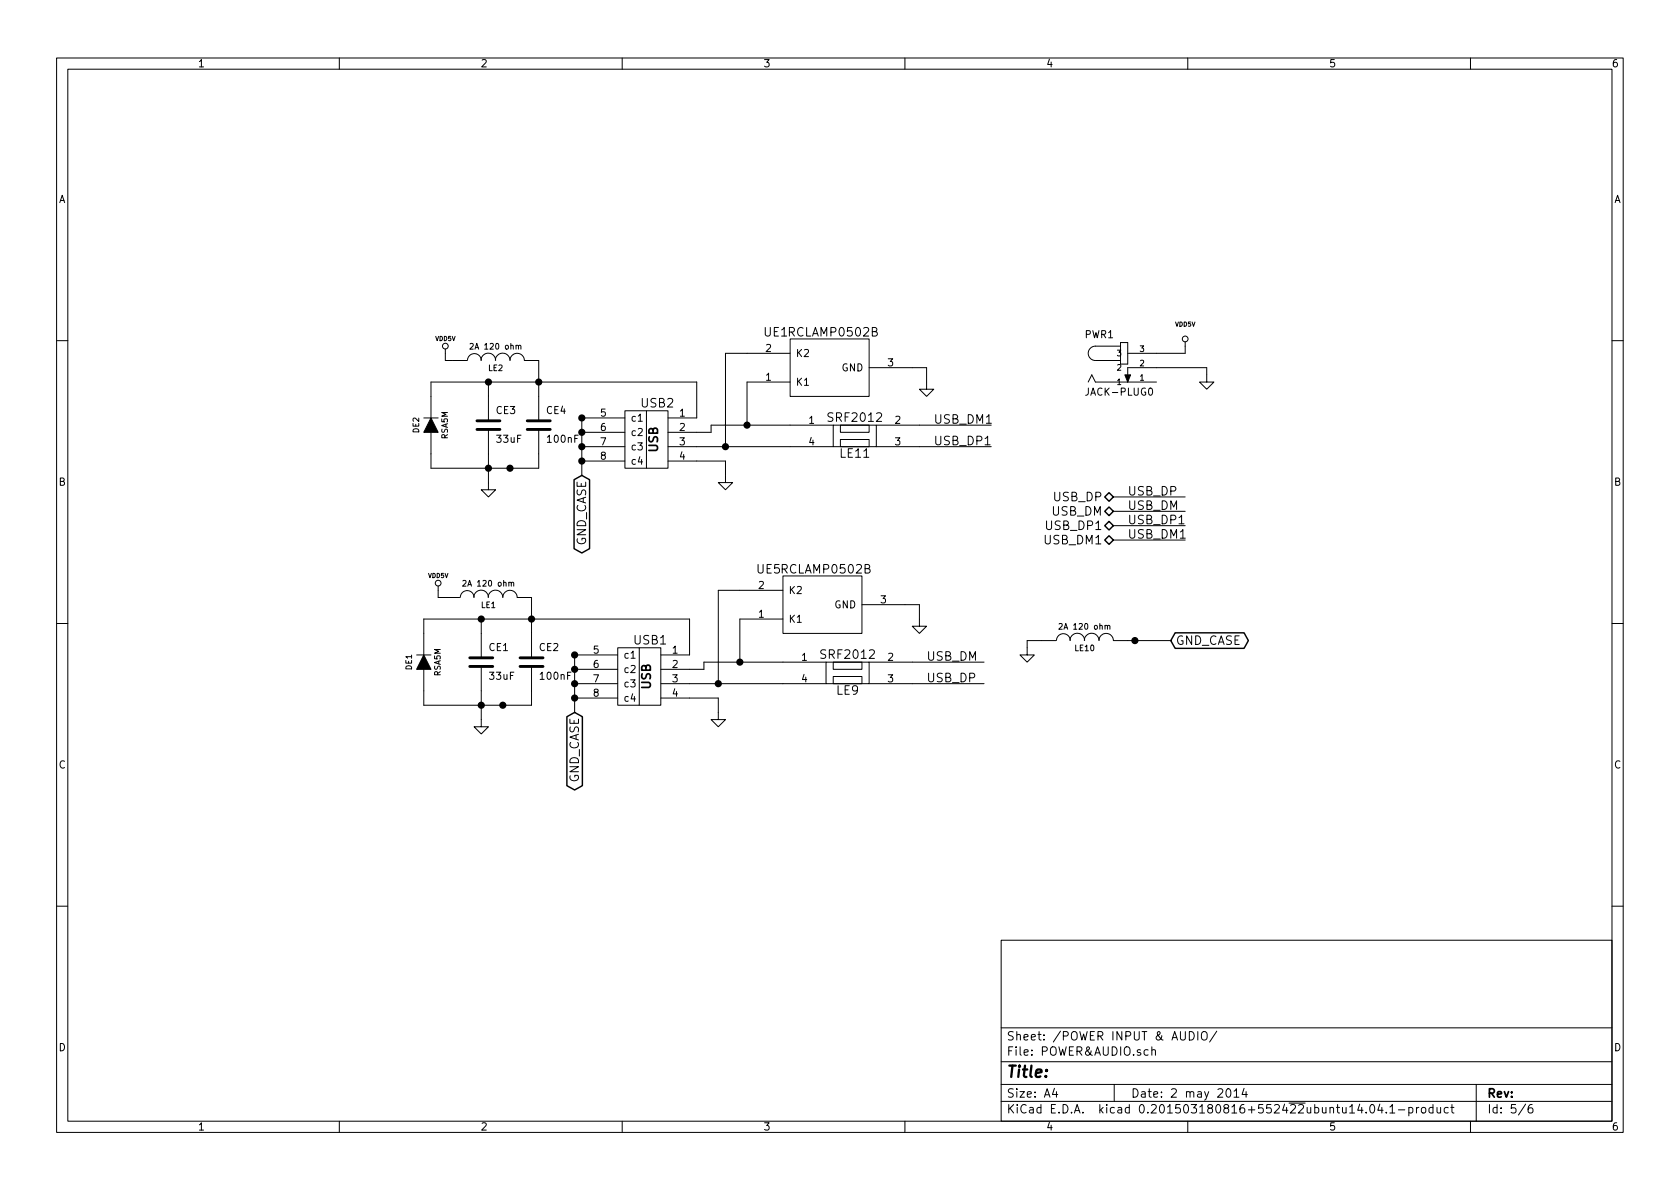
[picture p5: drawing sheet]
<svg xmlns="http://www.w3.org/2000/svg" width="297mm" height="210mm" viewBox="0 0 297 210" stroke-linecap="round" stroke-linejoin="round" font-family="sans-serif">
<g fill="none" stroke="#000" stroke-width=".18">
<path d="M10 10.3h277v189.9h-277zM12 12.2h273v186.1h-273zM60 10.3v1.9M110 10.3v1.9M160 10.3v1.9M210 10.3v1.9M260 10.3v1.9M139.7 59.9h14v10.2h-14zM10 60.2h2M74.9 73.9h2.6M76.2 73.9v-6.3h47v6.3h-5.1M78.7 61.7v2h3.8"/>
<path d="M82.7 63.7a1.22 1.22 0 0 1 1.2-1.2 1.22 1.22 0 0 1 1.2 1.2M83.1 60.8l.4-.1 .2 .3-.6 .7h.6M85 63.7a1.3 1.3 0 0 1 1.3-1.2 1.3 1.3 0 0 1 1.3 1.2M86.4 75.9v10.7h1.2l-1.2 1.3-1.3-1.3h1.3M86.4 67.6v6.8M87.6 63.7a1.3 1.3 0 0 1 1.3-1.2 1.3 1.3 0 0 1 1.3 1.2 1.27 1.27 0 0 1 1.2-1.2 1.27 1.27 0 0 1 1.3 1.2h2.5v10.7M91.7 61.2l.1-.1h.2l.1 .6M95.2 75.9v6.9h-19v-6.4M102.9 76.4h7.6M102.9 79h7.6M110.5 72.6h3.8v10.2h-3.8zM110.5 73.9h-7.6v10.2"/>
<path d="M114.3 72.6h3.8v10.2h-3.8M118.1 79h29.2M139.7 67.6h-7.6v7.6M139.7 62.5h-11.4v16.5M147.3 75.2h7.6v3.8h-7.6zM147.3 75.2h-21.6v1.2h-7.6M148.6 77.7h5.1v1.3h-5.1zM148.6 75.2h5.1v1.2h-5.1zM153.7 65h10.1v3.8h1.3l-1.3 1.3-1.2-1.3h1.2M154.9 75.2h20.4M154.9 79h20.4M192.4 67.6l.6-1.3 .7 1.3h10.8"/>
<path d="M198.1 61.2h-4.4a1.27 1.27 0 0 0-1.3 1.3 1.27 1.27 0 0 0 1.3 1.2h4.4M198.1 60.6h1.3v3.8h-1.3zM199.4 67.6v-2.6h14v2.6h1.2l-1.2 1.2-1.3-1.2h1.3M203.2 68.7l.2-.1a.67 .67 0 0 1 .4 .7 .67 .67 0 0 1-.4 .6l-.2-.1-.1-.4zM209.5 60.4v2.1h-10.1M285 60.2h2M102.9 81.5h7.6M118.1 81.5h10.2v3.8h1.2l-1.2 1.3-1.3-1.3h1.3M196.8 90.4h12.7M196.8 87.9h12.7M196.8 95.5h12.7M196.8 93h12.7"/>
<path d="M10 110.3h2M73.7 115.8h2.5M74.9 115.8v-6.3h47v6.3h-5.1M77.5 103.6v2.1h3.8M81.4 105.6a1.22 1.22 0 0 1 1.2-1.2 1.22 1.22 0 0 1 1.2 1.2M81.8 102.7l.4-.1 .2 .3-.6 .8h.6M83.8 105.6a1.3 1.3 0 0 1 1.3-1.2 1.3 1.3 0 0 1 1.3 1.2M85.1 117.9v10.6h1.3l-1.3 1.3-1.3-1.3h1.3M85.1 109.5v6.8M86.3 105.6a1.3 1.3 0 0 1 1.3-1.2 1.3 1.3 0 0 1 1.3 1.2 1.27 1.27 0 0 1 1.3-1.2 1.27 1.27 0 0 1 1.2 1.2l2.6 .1v10.6M90.4 103.1l.1-.1h.3v.7M94 117.9v6.8h-19.1v-6.3"/>
<path d="M101.6 118.4h7.6M109.2 114.5h3.8v10.2h-3.8zM109.2 115.8h-7.6v10.2M113 114.5h3.8v10.2h-3.8M138.4 101.8h14v10.2h-14zM138.4 104.4h-11.4v16.5M138.4 109.5h-7.6v7.6M146 117.1h7.7v3.8h-7.7zM146 117.1h-21.5v1.3h-7.7M147.3 119.6h5.1v1.3h-5.1zM147.3 117.1h5.1v1.3h-5.1zM152.4 106.9h10.2v3.8h1.2l-1.2 1.3-1.3-1.3h1.3"/>
<path d="M153.7 117.1h20.3M186.7 113.3h-5.1v2.5h1.3l-1.3 1.3-1.3-1.3h1.3M186.8 113.3a1.22 1.22 0 0 1 1.2-1.2 1.22 1.22 0 0 1 1.2 1.2M187.2 110.4l.4-.1 .2 .3-.6 .7h.6M189.2 113.3a1.3 1.3 0 0 1 1.3-1.3 1.3 1.3 0 0 1 1.3 1.3M191.7 113.3a1.3 1.3 0 0 1 1.3-1.3 1.3 1.3 0 0 1 1.3 1.3 1.27 1.27 0 0 1 1.3-1.3 1.27 1.27 0 0 1 1.2 1.3M195.8 110.7l.1-.1h.3v.7M196.8 113.3h10.2M285 110.3h2M101.6 120.9h7.6M101.6 123.4h7.6M116.8 123.4h10.2v3.8h1.3l-1.3 1.3-1.3-1.3h1.3"/>
<path d="M116.8 120.9h29.2M153.7 120.9h20.3M10 160.2h2M177 166.3h108v32h-108zM285 160.2h2M60 198.3v1.9M110 198.3v1.9M160 198.3v1.9M177 194.8h108M177 191.8h108M177 187.8h108M177 181.8h108"/>
<path d="M186.4 192.5l-.3 1h.9M186.8 193v1M197 191.8v3M203 185.7l-.4-.1-.3 .3 .1 .6 .2 .1 .4-.1M203.7 185.7l.2-.1 .3 .1 .1 .9M203.7 185.1v1.5M210 198.3v1.9M210.3 182.4a.76 .76 0 0 1 .9 .8 .76 .76 0 0 1-.9 .7zM211.8 182.4v1.5M212.5 182.6l.3-.2a.53 .53 0 0 1 .6 .5v.5a.51 .51 0 0 1-.8 .4 1.05 1.05 0 0 1-.1-1.2zM215.1 182.3l-1.2 2M216.9 192.7l.2-.2a.81 .81 0 0 1 .6 .6 .81 .81 0 0 1-.3 .8l-.1 .1a.79 .79 0 0 1-.4-1.3z"/>
<path d="M218.2 193l.4-.5v1.5M218.2 194h.8M220 192.5l-.4 1h.9M220.3 193v1M242.3 195.5l.2-.2a.81 .81 0 0 1 .6 .6 .81 .81 0 0 1-.3 .8l-.1 .1a.79 .79 0 0 1-.4-1.3zM244 195.2l-.4 1.1h1M244.3 195.8v1M245.1 196.7v.1M245.7 195.8l.5-.5v1.5M245.7 196.8h.9M247.2 196.3h1.2M249.1 195.9l.4-.1 .3 .3-.1 .6h-.6"/>
<path d="M249.1 195.8v1.5M250.4 195.8v1M250.9 195.8l-.5 .3M251.4 196l.2-.2 .4 .2 .1 .5-.1 .2-.4 .1-.2-.1zM253.4 195.9l-.5-.1-.2 .3v.6l.2 .1 .5-.1M253.4 195.3v1.5M254.1 195.8l.1 .9 .3 .1 .2-.1M254.7 195.8v1M256.1 195.9l-.5-.1-.3 .3 .1 .6 .2 .1 .5-.1M256.5 195.8h.6M256.7 195.3v1.3l.4 .2M260 198.3v1.9"/>
<path d="M261 191.8v6.5M269.7 195.2l-1.2 2M270.9 195.3a.59 .59 0 0 0-.7 .7l.1 .7 .2 .1 .5-.1v-.5l-.1-.2-.4-.1-.3 .3"/>
<circle cx="209.6" cy="59.9" r=".51"/>
<circle cx="78.7" cy="61.2" r=".51"/>
<circle cx="77.5" cy="103.1" r=".51"/>
</g>
<g fill="#000" stroke="#000" stroke-width=".25">
<circle cx="86.4" cy="67.6" r=".51"/>
<circle cx="95.3" cy="67.6" r=".51"/>
<circle cx="102.9" cy="79" r=".51"/>
<circle cx="102.9" cy="73.9" r=".51"/>
<circle cx="102.9" cy="76.4" r=".51"/>
<circle cx="128.3" cy="79" r=".51"/>
<circle cx="132.1" cy="75.2" r=".51"/>
<circle cx="86.4" cy="82.8" r=".51"/>
<circle cx="90.2" cy="82.8" r=".51"/>
<circle cx="102.9" cy="81.5" r=".51"/>
<circle cx="85.1" cy="109.5" r=".51"/>
<circle cx="94" cy="109.5" r=".51"/>
<circle cx="101.6" cy="118.4" r=".51"/>
<circle cx="101.6" cy="115.8" r=".51"/>
<circle cx="130.8" cy="117.1" r=".51"/>
<circle cx="200.7" cy="113.3" r=".51"/>
<circle cx="85.1" cy="124.7" r=".51"/>
<circle cx="88.9" cy="124.7" r=".51"/>
<circle cx="101.6" cy="120.9" r=".51"/>
<circle cx="101.6" cy="123.4" r=".51"/>
<circle cx="127" cy="120.9" r=".51"/>
</g>
<path d="M101.5 84.8l1.4-.7 1.3 .7v12.2l-1.3 .8-1.4-.8zM195.3 90.4l.8-.7 .7 .7-.7 .8zM195.3 93l.8-.8 .7 .8-.7 .7zM196.1 87.1l.7 .8-.7 .7-.8-.7zM196.1 94.7l.7 .8-.7 .8-.8-.8zM207.8 111.9h12.2l.7 1.4-.7 1.3h-12.2l-.8-1.3zM100.2 126.7l1.4-.7 1.4 .7v12.2l-1.4 .8-1.4-.8z" fill="none" stroke="#000" stroke-width=".25"/>
<path d="M76.2 73.9l1.3 2.5h-2.6zM198.9 66.3h1l-.5 1.3zM74.9 115.8l1.3 2.6h-2.5z" fill="#000" stroke="#000" stroke-width=".18"/>
<path d="M84.3 75.9h4.1M84.3 74.4h4.1M93.2 75.9h4.1M93.2 74.4h4.1M83.1 117.9h4M83.1 116.3h4M91.9 117.9h4.1M91.9 116.3h4.1" fill="none" stroke="#000" stroke-width=".51"/>
<text font-size="2.8" x="178" y="190.5">Title:</text>
<g font-size="2.1">
<text x="135.1" y="59.5">UE1 RCLAMP0502B</text>
<text x="113.4" y="72.1">USB2</text>
<text x="146.7" y="74.6">SRF2012</text>
<text x="165.1" y="74.9">USB_DM1</text>
<text x="116.3" y="80" transform="rotate(-90 116.3 80)">USB</text>
<text x="148.6" y="80.9">LE11</text>
<text x="165.1" y="78.7">USB_DP1</text>
<text x="186.3" y="88.6">USB_DP</text>
<text x="199.4" y="87.6">USB_DP</text>
<text x="185.1" y="93.7">USB_DP1</text>
<text x="186" y="91.2">USB_DM</text>
<text x="199.4" y="90.2">USB_DM</text>
<text x="199.4" y="92.7">USB_DP1</text>
<text x="199.4" y="95.2">USB_DM1</text>
<text x="103.6" y="96.8" transform="rotate(-90 103.6 96.8)">GND_CASE</text>
<text x="133.8" y="101.4">UE5 RCLAMP0502B</text>
<text x="184.8" y="96.3">USB_DM1</text>
<text x="112.1" y="114">USB1</text>
<text x="145.4" y="116.5">SRF2012</text>
<text x="163.8" y="116.8">USB_DM</text>
<text x="207.9" y="114">GND_CASE</text>
<text x="115.1" y="121.9" transform="rotate(-90 115.1 121.9)">USB</text>
<text x="147.9" y="122.9">LE9</text>
<text x="163.8" y="120.6">USB_DP</text>
<text x="102.4" y="138.7" transform="rotate(-90 102.4 138.7)">GND_CASE</text>
<text x="178" y="184">Sheet: /POWER INPUT &amp; AUDIO/</text>
<text x="178" y="186.7">File: POWER&amp;AUDIO.sch</text>
<text x="178" y="196.9">KiCad E.D.A. kicad 0.201503180816+552422ubuntu14.04.1-product</text>
<text x="178" y="194.1">Size: A4</text>
<text x="200" y="194.1">Date: 2 may 2014</text>
<text x="263" y="194.1">Rev:</text>
<text x="263" y="196.9">Id: 5/6</text>
</g>
<g font-size="1.8">
<text x="35" y="11.9">1</text>
<text x="85" y="11.9">2</text>
<text x="135" y="11.9">3</text>
<text x="185" y="11.9">4</text>
<text x="235" y="11.9">5</text>
<text x="285" y="11.9">6</text>
<text x="10.4" y="35.9">A</text>
<text x="285.4" y="35.9">A</text>
<text x="191.8" y="59.8">PWR1</text>
<text x="135.4" y="62.2">2</text>
<text x="140.7" y="63.1">K2</text>
<text x="148.7" y="65.7">GND</text>
<text x="157" y="64.8">3</text>
<text x="135.4" y="67.3">1</text>
<text x="140.7" y="68.2">K1</text>
<text x="192.3" y="69.9">JACK-PLUG0</text>
<text x="87.7" y="73.2">CE3</text>
<text x="96.6" y="73.2">CE4</text>
<text x="106.2" y="73.7">5</text>
<text x="106.2" y="76.2">6</text>
<text x="111.5" y="74.5">c1</text>
<text x="111.5" y="77.1">c2</text>
<text x="120.2" y="73.7">1</text>
<text x="120.2" y="76.2">2</text>
<text x="143" y="74.9">1</text>
<text x="158.3" y="74.9">2</text>
<text x="87.9" y="78.3">33uF</text>
<text x="96.9" y="78.3">100nF</text>
<text x="106.2" y="78.7">7</text>
<text x="106.2" y="81.3">8</text>
<text x="111.5" y="79.6">c3</text>
<text x="111.5" y="82.2">c4</text>
<text x="120.2" y="78.7">3</text>
<text x="120.2" y="81.3">4</text>
<text x="143" y="78.7">4</text>
<text x="158.3" y="78.7">3</text>
<text x="10.4" y="85.9">B</text>
<text x="285.4" y="85.9">B</text>
<text x="134.1" y="104.1">2</text>
<text x="139.4" y="105">K2</text>
<text x="147.4" y="107.6">GND</text>
<text x="155.7" y="106.7">3</text>
<text x="134.1" y="109.2">1</text>
<text x="139.4" y="110.1">K1</text>
<text x="86.5" y="115.1">CE1</text>
<text x="95.4" y="115.1">CE2</text>
<text x="104.9" y="115.6">5</text>
<text x="104.9" y="118.1">6</text>
<text x="110.2" y="116.5">c1</text>
<text x="110.2" y="119">c2</text>
<text x="118.9" y="115.6">1</text>
<text x="118.9" y="118.1">2</text>
<text x="141.8" y="116.8">1</text>
<text x="157" y="116.8">2</text>
<text x="86.6" y="120.2">33uF</text>
<text x="95.7" y="120.2">100nF</text>
<text x="104.9" y="120.6">7</text>
<text x="104.9" y="123.2">8</text>
<text x="110.2" y="121.5">c3</text>
<text x="110.2" y="124.1">c4</text>
<text x="118.9" y="120.6">3</text>
<text x="118.9" y="123.2">4</text>
<text x="141.8" y="120.6">4</text>
<text x="157" y="120.6">3</text>
<text x="10.4" y="135.9">C</text>
<text x="285.4" y="135.9">C</text>
<text x="10.4" y="185.9">D</text>
<text x="285.4" y="185.9">D</text>
<text x="35" y="199.9">1</text>
<text x="85" y="199.9">2</text>
<text x="135" y="199.9">3</text>
<text x="185" y="199.9">4</text>
<text x="235" y="199.9">5</text>
<text x="285" y="199.9">6</text>
</g>
<g font-size="1.4">
<text x="83.6" y="61.8">2A 120 ohm</text>
<text x="86.3" y="65.6">LE2</text>
<text x="197.6" y="65.5">2</text>
<text x="197.6" y="63">3</text>
<text x="201.5" y="64.8">2</text>
<text x="201.5" y="62.2">3</text>
<text x="197.6" y="68.1">1</text>
<text x="201.5" y="67.3">1</text>
<text x="74.1" y="76.5" transform="rotate(-90 74.1 76.5)">DE2</text>
<text x="79.2" y="77.6" transform="rotate(-90 79.2 77.6)">RSA5M</text>
<text x="82.4" y="103.7">2A 120 ohm</text>
<text x="85.1" y="107.5">LE1</text>
<text x="187.8" y="111.3">2A 120 ohm</text>
<text x="72.8" y="118.5" transform="rotate(-90 72.8 118.5)">DE1</text>
<text x="77.9" y="119.6" transform="rotate(-90 77.9 119.6)">RSA5M</text>
<text x="190.1" y="115.1">LE10</text>
</g>
<g font-size="1.1">
<text x="207.8" y="57.7">VDD5V</text>
<text x="77" y="60.3">VDD5V</text>
<text x="75.7" y="102.2">VDD5V</text>
</g>
</svg>
